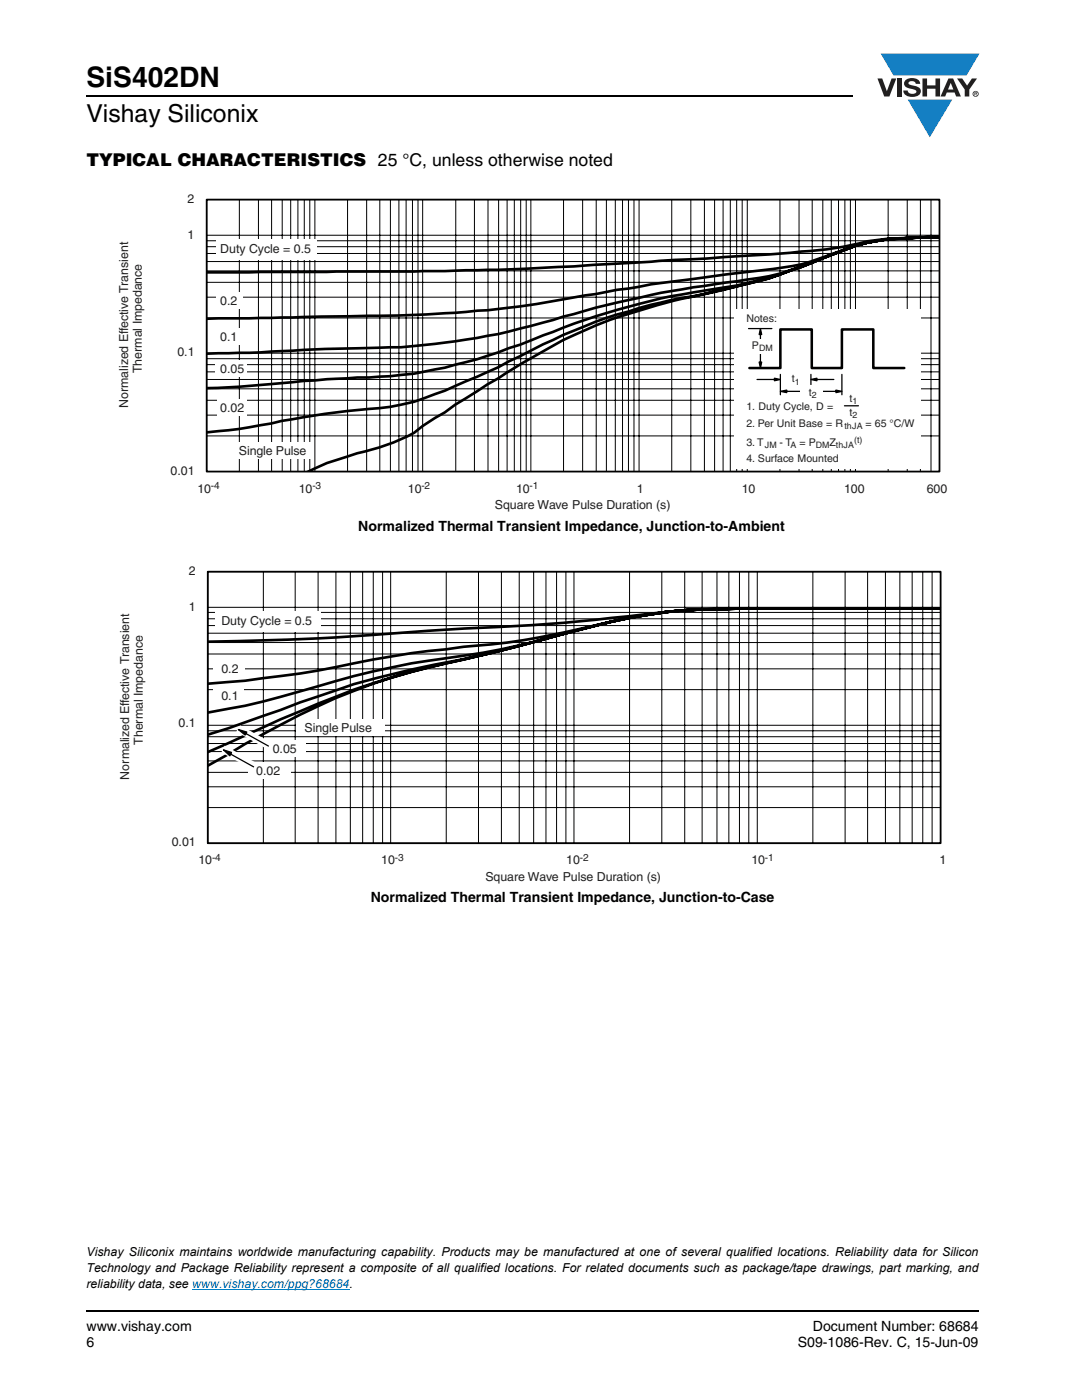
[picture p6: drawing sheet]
<svg xmlns="http://www.w3.org/2000/svg" width="216mm" height="279mm" viewBox="0 0 216 279" stroke-linecap="round" stroke-linejoin="round" font-family="sans-serif">
<path d="M17.1 18.9h.2v.3h-.2zM17.1 261.5h.2v.4h-.2z" fill="#000"/>
<path d="M17.3 19.1h152.9M17.3 261.7h178.1" fill="none" stroke="#000" stroke-width=".36"/>
<path d="M175.1 10.7h20.4v16.7h-20.4z" fill="#fff"/>
<g fill="#147fc3">
<path d="M175.7 10.7h19.7l-2.5 4.4h-3.8h-10.8z"/>
<path d="M181.1 19.9h8.9l-4.5 7.5z"/>
</g>
<g fill="#231f20">
<path d="M175.1 15.7h.9l1 2.5 .9-2.5h.9l-1.3 3.6h-1.1z"/>
<path d="M179 15.7h.9v3.6h-.9z"/>
<path d="M180.7 16a2.1 2.1 0 0 1 2.8 .3l.1 .4h-.9a.79 .79 0 0 0-.7-.5 .79 .79 0 0 0-.7 .4l.2 .3 1 .2a1.08 1.08 0 0 1 1.2 1.1 1.08 1.08 0 0 1-1.1 1.1 1.73 1.73 0 0 1-2.4-1.2h.9a.96 .96 0 0 0 .8 .6 .96 .96 0 0 0 1-.4 1.31 1.31 0 0 0-1.3-.6 1.03 1.03 0 0 1-1-.6 1.03 1.03 0 0 1 .1-1.1z"/>
<path d="M184.1 15.7h.9v1.3h1.7v-1.3h.9v3.6h-.9v-1.6h-1.7v1.6h-.9z"/>
<path d="M191 15.7h1l1 1.4 .9-1.4h1.1l-1.6 2.2v1.4h-.9v-1.4z"/>
<path d="M189.7 16.5l.5 1.4h-1zM189.2 15.7l-1.5 3.6h.9l.3-.8h1.6l.3 .8h.9l-1.5-3.6z"/>
<path d="M194.2 18.7a.46 .46 0 0 1 .9 0 .46 .46 0 0 1-.9 0zM194.1 18.7a.6 .6 0 0 0 1.2 0 .6 .6 0 0 0-1.2 0z"/>
<path d="M194.6 18.5h.2v.2h-.2zM194.4 18.4v.7h.2v-.3l.3 .3-.1-.3 .1-.2v-.2z"/>
</g>
<path d="M38.4 257.3h31.3" fill="none" stroke="#007ec4" stroke-width=".2"/>
<path d="M23.5 38.4h165.5v63.8h-165.5z" fill="#fff"/>
<path d="M187.6 47.3l-6.1 .2a37.4 37.4 0 0 0-13 2.4l-4.4 1.7a102.2 102.2 0 0 1-18.1 5.8l-.9 .3a196.3 196.3 0 0 0-17.7 4.3 94 94 0 0 0-23.8 10.8l-12.8 8-2 1.5-4.5 2.7a17.5 17.5 0 0 1-5.7 3.2l-3.1 1.1a78 78 0 0 0-12.7 4.2l-1.4 .7M187.6 47.3l-4.8 .1a49 49 0 0 0-12.2 1.7l-6.5 2.5a105.5 105.5 0 0 1-21.5 6.6l-2.1 .5a128.3 128.3 0 0 0-19.5 4.7 171.4 171.4 0 0 0-21.6 9.9l-6.5 2.8a73.8 73.8 0 0 1-10.3 4.1 64.8 64.8 0 0 1-12.2 1.7l-8 1.1-10.4 1.9a78.6 78.6 0 0 1-10.8 1.4M187.6 47.3l-4.8 .1a49 49 0 0 0-12.2 1.7l-6.5 2.5a78.1 78.1 0 0 1-21.5 6.1 148.5 148.5 0 0 0-36.7 10.2 130.1 130.1 0 0 1-17.1 5.5 84.3 84.3 0 0 1-17.5 1.9l-10.7 .7-12.7 1.2-6.7 .3M187.6 47.3l-4.8 .1a49 49 0 0 0-12.2 1.7l-6.5 2.5a74.3 74.3 0 0 1-10.6 3.5l-6.5 1a203.6 203.6 0 0 0-30.2 5.9l-4.4 1.2a136.7 136.7 0 0 1-42 6.3l-8 .2-12.7 .7-8.5 .2M187.6 47.3l-6.1 .2a39.6 39.6 0 0 0-11.8 1.9l-2.1 .7a47.1 47.1 0 0 1-15.2 3.8l-22.5 2.8-20.2 3.5a154.8 154.8 0 0 1-16.8 2.1 586.6 586.6 0 0 1-33.2 1l-18.5 .3M187.6 47.3l-4 .1a56.5 56.5 0 0 0-15.3 1.8 254.2 254.2 0 0 1-24.4 2.2l-29.4 1.8-15.1 .6-16.8 .4-41.4 .2" fill="none" stroke="#000" stroke-width=".53"/>
<g fill="none" stroke="#000" stroke-width=".2">
<path d="M41.2 39.9v54.2h146.3v-54.2M41.2 39.8h146.3M47.8 39.9v54.2M51.6 39.9v54.2M54.2 39.9v54.2M56.3 39.9v54.2M58 39.9v54.2M59.4 39.9v54.2M60.7 39.9v54.2M61.8 39.9v54.2M62.8 39.9v54.2M69.4 39.9v54.2"/>
<path d="M73.2 39.9v54.2M75.8 39.9v54.2M77.9 39.9v54.2M79.6 39.9v54.2M81 39.9v54.2M82.3 39.9v54.2M83.4 39.9v54.2M84.3 39.9v54.2M90.9 39.9v54.2M94.7 39.9v54.2M97.4 39.9v54.2M99.5 39.9v54.2"/>
<path d="M101.2 39.9v54.2M102.6 39.9v54.2M103.9 39.9v54.2M105 39.9v54.2M105.9 39.9v54.2M112.4 39.9v54.2M116.3 39.9v54.2M119 39.9v54.2M121 39.9v54.2M122.8 39.9v54.2M124.2 39.9v54.2M125.4 39.9v54.2"/>
<path d="M126.5 39.9v54.2M127.5 39.9v54.2M134 39.9v54.2M137.8 39.9v54.2M140.6 39.9v54.2M142.6 39.9v54.2M144.3 39.9v54.2M145.7 39.9v54.2M147 39.9v54.2M148.1 39.9v54.2M149.1 39.9v54.2M155.6 39.9v54.2"/>
<path d="M159.4 39.9v54.2M162.1 39.9v54.2M164.2 39.9v54.2M165.9 39.9v54.2M167.3 39.9v54.2M168.6 39.9v54.2M169.7 39.9v54.2M170.7 39.9v54.2M177.2 39.9v54.2M181 39.9v54.2M183.7 39.9v54.2M185.8 39.9v54.2"/>
<path d="M41.2 46.9h146.3M41.2 48h146.3M41.2 54.1h146.3M41.2 56.3h146.3M41.2 59.3h146.3M41.2 52.2h146.3M41.2 49.2h146.3M41.2 50.6h146.3M41.2 63.5h146.3M41.2 71.6h146.3M41.2 72.8h146.3M41.2 74.2h146.3"/>
<path d="M41.2 75.7h146.3M41.2 77.6h146.3M41.2 79.9h146.3M41.2 70.5h146.3M41.2 82.8h146.3M41.2 87h146.3"/>
</g>
<g fill="#fff">
<path d="M43.1 58.3h5.3v3.4h-5.3z"/>
<path d="M42.3 65.5h7.3v3.3h-7.3z"/>
<path d="M43 71.9h6.2v3.3h-6.2z"/>
<path d="M43.3 79.6h6v3.4h-6z"/>
<path d="M46 88.3h16.2v3.4h-16.2z"/>
<path d="M43.2 47.7h20.1v4h-20.1z"/>
<path d="M146.6 61.7h37.2v31.8h-37.2z"/>
</g>
<g fill="none" stroke="#000" stroke-width=".25">
<path d="M149.4 65.6h4.6M151.1 75.7h3.8M154.5 75.5l1.2 .2-1.2 .3zM155.7 78.1l1.3-.2v.5zM155.7 74.7v4.1M156.6 78.1h3.8M161.8 75.7l1.2-.2v.5zM161.8 74.7v2.1M162.7 75.7h3.7M163.3 78.1h3.8M166.8 77.9l1.2 .2-1.2 .3zM168 74.7v4.1"/>
<path d="M168.5 81h2.8"/>
</g>
<path d="M154.5 75.5l1.2 .2-1.2 .3zM155.7 78.1l1.3-.2v.5zM161.8 75.7l1.2-.2v.5zM166.8 77.9l1.2 .2-1.2 .3z" fill="#000"/>
<g fill="#fff">
<path d="M156.3 74h4.4v3h-4.4z"/>
<path d="M159.7 76.8h4.5v2.9h-4.5z"/>
</g>
<path d="M151.5 72.3h.5l-.3 1.1zM151.7 65.6l.3 1.2h-.5z" fill="#000"/>
<path d="M151.5 72.3h.5l-.3 1.1zM151.7 65.6l.3 1.2h-.5zM151.7 66.4v6.2" fill="none" stroke="#000" stroke-width=".25"/>
<path d="M148.3 67.7h7v3h-7z" fill="#fff"/>
<path d="M149.5 73.4h6.2v-7.7h6.3v7.7h6v-7.7h6.3v7.7h6.1" fill="none" stroke="#000" stroke-width=".51"/>
<path d="M41.2 39.8h146.3v54.3h-146.3z" fill="none" stroke="#000" stroke-width=".35"/>
<path d="M23.7 112.6h165.1v63.8h-165.1z" fill="#fff"/>
<path d="M187.6 121.5h-40.1a103 103 0 0 0-25.6 2.6l-3.2 .8a830.7 830.7 0 0 1-36.6 9.2 144.6 144.6 0 0 0-36.5 16.4l-4.1 2.3M187.6 121.5h-40.1a103 103 0 0 0-25.6 2.6l-3.2 .8a830.7 830.7 0 0 1-36.6 9.2 142.8 142.8 0 0 0-22.2 7.8l-3.9 1.7-14.5 6.5M187.6 121.5h-40.1a119.9 119.9 0 0 0-18.5 1.2 239.9 239.9 0 0 0-23.8 5.8 294.6 294.6 0 0 1-22.8 5.1l-2.6 .6a140.6 140.6 0 0 0-16.3 4.8l-17.9 6.3-4.1 1.3M187.6 121.5h-40.1a103 103 0 0 0-25.6 2.6l-7.4 1.8a166.5 166.5 0 0 1-29.1 6 171.8 171.8 0 0 0-25.5 6.1 134.9 134.9 0 0 1-18.4 4.2M187.6 121.5h-40.1a103 103 0 0 0-25.6 2.6 170.9 170.9 0 0 1-29.4 5l-3.5 .5a218.9 218.9 0 0 0-25.5 4.2l-7.5 1.1a141.9 141.9 0 0 1-14.5 1.5M187.6 121.5h-40.1a143.6 143.6 0 0 0-22 1.5 452.1 452.1 0 0 1-36 2.6l-5.2 .4a560.8 560.8 0 0 1-42.8 2.1" fill="none" stroke="#000" stroke-width=".53"/>
<g fill="none" stroke="#000" stroke-width=".2">
<path d="M41.5 114.1h146.2v54.2h-146.2zM52.6 114.1v54.2M58.9 114.1v54.2M63.5 114.1v54.2M67 114.1v54.2M69.9 114.1v54.2M72.4 114.1v54.2M74.5 114.1v54.2M76.3 114.1v54.2M78 114.1v54.2M89 114.1v54.2M95.5 114.1v54.2"/>
<path d="M100 114.1v54.2M103.6 114.1v54.2M106.5 114.1v54.2M108.9 114.1v54.2M111.1 114.1v54.2M112.9 114.1v54.2M114.5 114.1v54.2M125.6 114.1v54.2M132.1 114.1v54.2M136.6 114.1v54.2M140.1 114.1v54.2M143.1 114.1v54.2"/>
<path d="M145.4 114.1v54.2M147.6 114.1v54.2M149.4 114.1v54.2M151.1 114.1v54.2M162.2 114.1v54.2M168.6 114.1v54.2M173.1 114.1v54.2M176.7 114.1v54.2M179.6 114.1v54.2M182 114.1v54.2M184.1 114.1v54.2M186 114.1v54.2"/>
<path d="M41.5 121.2h146.2M41.5 122.2h146.2M41.5 128.2h146.2M41.5 130.5h146.2M41.5 133.5h146.2M41.5 137.6h146.2M41.5 126.4h146.2M41.5 123.5h146.2M41.5 124.8h146.2M41.5 145.8h146.2M41.5 147h146.2M41.5 148.4h146.2"/>
<path d="M41.5 150h146.2M41.5 151.9h146.2M41.5 154.1h146.2M41.5 157h146.2M41.5 144.7h146.2M41.5 161.2h146.2"/>
</g>
<g fill="#fff">
<path d="M42.5 131.7h6.3v3.4h-6.3z"/>
<path d="M42.5 137.1h6.1v2.7h-6.1z"/>
<path d="M52.7 147.7h8.3v3.3h-8.3z"/>
<path d="M49.4 152.1h8.6v3.4h-8.6z"/>
<path d="M59.1 143.6h17.6v3.3h-17.6z"/>
<path d="M42.9 121.9h21.1v4.1h-21.1z"/>
</g>
<path d="M47.9 144.7l6.4 3.6-.7 1.4-6.5-3.7z" fill="#fff"/>
<path d="M47.6 145.6l1.6 .5-.3 .6z" fill="#000"/>
<path d="M47.6 145.6l1.6 .5-.3 .6zM49 146.4l4.6 2.5" fill="none" stroke="#000" stroke-width=".25"/>
<path d="M44.8 148.8l6.6 3.6-.8 1.3-6.4-3.5z" fill="#fff"/>
<path d="M44.6 149.7l1.6 .5-.3 .6z" fill="#000"/>
<path d="M44.6 149.7l1.6 .5-.3 .6zM46 150.5l4.6 2.5" fill="none" stroke="#000" stroke-width=".25"/>
<path d="M41.5 114.1h146.2v54.2h-146.2z" fill="none" stroke="#000" stroke-width=".35"/>
<text font-size="5.6" x="17.3" y="17.4">SiS402DN</text>
<text font-size="4.9" x="17.3" y="24.4">Vishay Siliconix</text>
<text font-size="3.5" x="17.3" y="33">TYPICAL CHARACTERISTICS 25 °C, unless otherwise noted</text>
<g font-size="2.8">
<text x="71.5" y="105.9">Normalized Thermal Transient Impedance, Junction-to-Ambient</text>
<text x="74" y="179.9">Normalized Thermal Transient Impedance, Junction-to-Case</text>
<text x="17.3" y="265.6">www.vishay.com</text>
<text x="17.3" y="268.8">6</text>
<text x="159.2" y="268.8">S09-1086-Rev. C, 15-Jun-09</text>
<text x="162.2" y="265.6">Document Number: 68684</text>
</g>
<g font-size="2.5" fill="#231f20">
<text x="37.4" y="40.5">2</text>
<text x="37.4" y="47.7">1</text>
<text x="43.9" y="50.5">Duty Cycle = 0.5</text>
<text x="43.9" y="60.9">0.2</text>
<text x="35.4" y="71">0.1</text>
<text x="43.9" y="68">0.1</text>
<text x="28.3" y="74.5" transform="rotate(-90 28.3 74.5)">Thermal Impedance</text>
<text x="43.9" y="74.4">0.05</text>
<text x="25.6" y="81.4" transform="rotate(-90 25.6 81.4)">Normalized Effective Transient</text>
<text x="43.9" y="82.2">0.02</text>
<text x="34" y="94.7">0.01</text>
<text x="47.7" y="90.8">Single Pulse</text>
<text x="39.4" y="98.3">10</text>
<text x="59.6" y="98.3">10</text>
<text x="81.4" y="98.3">10</text>
<text x="98.7" y="101.6">Square Wave Pulse Duration (s)</text>
<text x="103" y="98.3">10</text>
<text x="127.1" y="98.3">1</text>
<text x="148" y="98.3">10</text>
<text x="168.4" y="98.3">100</text>
<text x="184.9" y="98.3">600</text>
<text x="37.6" y="114.7">2</text>
<text x="37.6" y="121.9">1</text>
<text x="44.2" y="124.7">Duty Cycle = 0.5</text>
<text x="44.2" y="134.2">0.2</text>
<text x="44.2" y="139.7">0.1</text>
<text x="28.5" y="148.6" transform="rotate(-90 28.5 148.6)">Thermal Impedance</text>
<text x="35.6" y="145.2">0.1</text>
<text x="60.8" y="146.1">Single Pulse</text>
<text x="25.8" y="155.6" transform="rotate(-90 25.8 155.6)">Normalized Effective Transient</text>
<text x="51.1" y="154.6">0.02</text>
<text x="54.4" y="150.2">0.05</text>
<text x="34.3" y="168.9">0.01</text>
<text x="39.6" y="172.5">10</text>
<text x="76.1" y="172.5">10</text>
<text x="113" y="172.5">10</text>
<text x="149.9" y="172.5">10</text>
<text x="187.5" y="172.5">1</text>
<text x="96.8" y="175.8">Square Wave Pulse Duration (s)</text>
</g>
<g font-size="2.5">
<text x="17.3" y="250.7">Vishay Siliconix maintains worldwide manufacturing capability. Products may be manufactured at one of several qualified locations. Reliability data for Silicon</text>
<text x="17.3" y="253.8">Technology and Package Reliability represent a composite of all qualified locations. For related documents such as package/tape drawings, part marking, and</text>
<text x="17.3" y="257">reliability data, see www.vishay.com/ppg?68684.</text>
</g>
<g font-size="2.1" fill="#231f20">
<text x="148.9" y="64.3">Notes:</text>
<text x="150" y="69.6">P</text>
<text x="158" y="76.3">t</text>
<text x="148.9" y="81.9">1. Duty Cycle, D =</text>
<text x="161.4" y="79">t</text>
<text x="169.5" y="80.2">t</text>
<text x="169.5" y="83">t</text>
<text x="148.9" y="85.1">2. Per Unit Base = R</text>
<text x="148.9" y="88.9">3. T</text>
<text x="155.5" y="88.9">- T</text>
<text x="159.5" y="88.9">= P</text>
<text x="165.5" y="88.9">Z</text>
<text x="172.7" y="85.1">= 65 °C/W</text>
<text x="148.9" y="92.2">4. Surface Mounted</text>
</g>
<g font-size="2" fill="#231f20">
<text x="42.1" y="97.7">-4</text>
<text x="62.3" y="97.7">-3</text>
<text x="84.1" y="97.7">-2</text>
<text x="105.7" y="97.7">-1</text>
<text x="42.3" y="171.8">-4</text>
<text x="78.8" y="171.8">-3</text>
<text x="115.7" y="171.8">-2</text>
<text x="152.6" y="171.8">-1</text>
</g>
<g font-size="1.8" fill="#231f20">
<text x="151.5" y="70">DM</text>
<text x="158.6" y="76.8">1</text>
<text x="162" y="79.5">2</text>
<text x="170.1" y="80.6">1</text>
<text x="170.1" y="83.4">2</text>
<text x="152.6" y="89.4">JM</text>
<text x="157.7" y="89.4">A</text>
<text x="162.8" y="89.4">DM</text>
<text x="166.8" y="89.4">thJA</text>
<text x="168.5" y="85.6">thJA</text>
<text x="170.4" y="88.4">(t)</text>
</g>
</svg>
